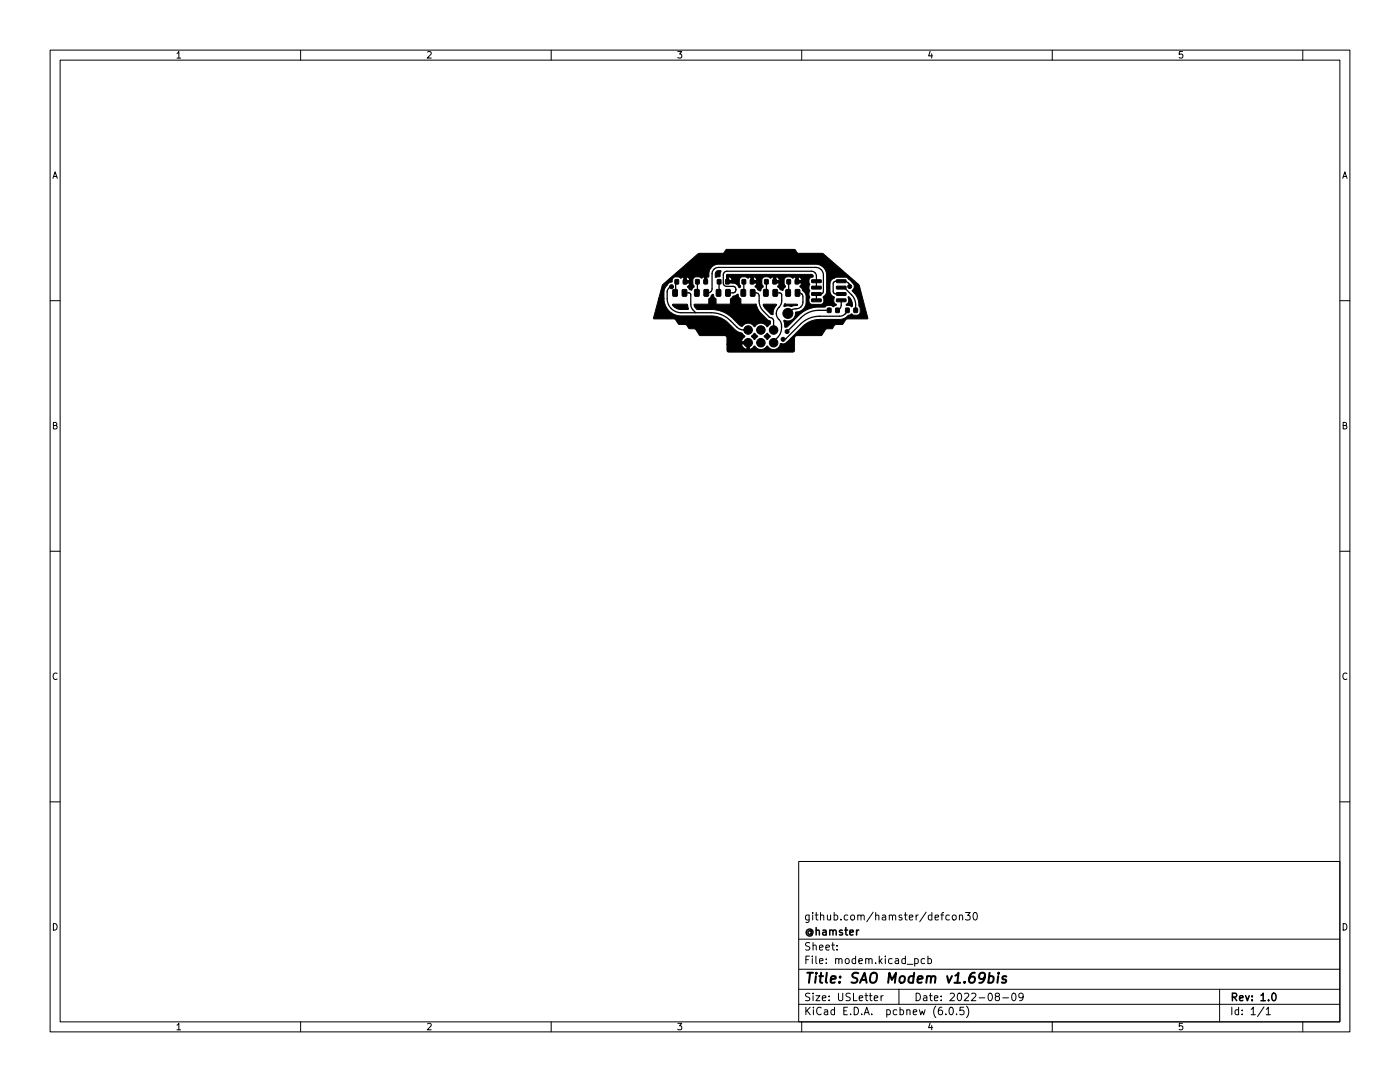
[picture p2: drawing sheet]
<svg xmlns="http://www.w3.org/2000/svg" width="279mm" height="216mm" viewBox="0 0 279 216" stroke-linecap="round" stroke-linejoin="round" font-family="sans-serif">
<g fill="none" stroke="#000" stroke-width=".2">
<path d="M10 10h259.4v195.9h-259.4zM12 12h255.4v191.9h-255.4zM60 10v2M110 10v2M160 10v2M210 10v2M260 10v2M10 60h2M267.4 60h2M10 110h2M267.4 110h2M10 160h2"/>
<path d="M267.4 160h2M159.4 171.9h108v32h-108zM159.4 197.4h108M159.4 193.4h108M159.4 187.4h108M167 189.4v.2M167 188.7v.1M174.5 199.2l.7-.2-.1-.3h-.4l-.2 .2v.7h.6M175.8 198.7v1M176.3 198.7l-.5 .3M179.4 197.4v3M182.5 191.4l.5-.1 .3 .3-.2 .6h-.6"/>
<path d="M182.5 191.3v1.5M184.5 191.4l-.4-.1-.3 .3 .2 .6h.5M185.2 191.4l.4-.1 .3 .3-.1 .6h-.6M185.2 190.8v1.5M189.5 182.6h-.5l-.2 .3 .1 .6h.6M190.2 182.6h.3l.3 .3v.4l-.3 .3-.3-.1-.2-.2zM191.5 182.7l.2-.1h.3l.1 1M191.5 182.6v1M192.7 182.1h.9l-.5 .5 .4 .2v.6l-.2 .2-.6-.2M194.4 182.2l.1-.1a.8 .8 0 0 1 .6 .7 .8 .8 0 0 1-.6 .8 1 1 0 0 1-.1-1.4zM198.9 198.8l-.3-.3 .1-.2 .2-.1h.4l.2 .3-.1 .2-.6 .2-.2 .2 .1 .4 .2 .2h.3l.3-.3v-.3l-.3-.3M200.1 199.1h1.2"/>
<path d="M202 198.3l.3-.1a.8 .8 0 0 1 .5 .7 .8 .8 0 0 1-.5 .8l-.3-.2-.1-.4zM204.2 198.8l-.3 .3h-.3l-.3-.3 .2-.6h.4l.2 .1a.99 .99 0 0 1-.3 1.4h-.3M243.4 197.4v6.5M60 203.9v2M110 203.9v2M159.4 200.4h108M160 203.9v2M188.8 202.3v.2M189.6 201h.2a.8 .8 0 0 1 .5 .7 .8 .8 0 0 1-.5 .8 1 1 0 0 1-.2-1.5zM190.9 202.3v.2M192.3 201h-.7l-.1 .7 .3-.2 .5 .1 .1 .2-.1 .5-.2 .2-.6-.2M192.9 200.8a1.72 1.72 0 0 1 0 2.2"/>
<path d="M210 203.9v2M252.3 200.9l-1.3 1.9M252.7 201.4l.4-.4v1.5M252.7 202.5h.8M260 203.9v2"/>
</g>
<path d="M254 198.2h.2a.8 .8 0 0 1 .5 .7 .8 .8 0 0 1-.5 .8 1 1 0 0 1-.2-1.5z" fill="none" stroke="#000" stroke-width=".3"/>
<path d="M197.4 194.9h.8l.1 .3-.1 .5a.66 .66 0 0 1-.9 .3M197.5 194.1l-.3 2M199.2 194.8l-.1 1.3M199.3 194.1v.2M200.8 194.9a.49 .49 0 0 0-.8 .3l.1 .1 .5 .1 .2 .3-.3 .4-.6-.1" fill="none" stroke="#000" stroke-width=".4"/>
<g fill="#000" stroke="#000" stroke-width=".2">
<path d="M134.3 57.8l.7-.1 .2 .2v1l-.1 .2h-.6l-.2-.1zM134.7 55.8h.7v.8h-.7zM136.2 57.8l.6-.1 .3 .2v1l-.2 .2h-.5l-.3-.1zM136.4 55.8h.7v.8h-.7zM138.7 57.8l.6-.1 .2 .2 .1 1-.2 .2h-.6l-.2-.1zM138.8 55.8h.7v.8h-.7zM140.5 55.8h.7v.8h-.7zM140.5 57.8l.7-.1 .2 .2v1l-.1 .2h-.6l-.2-.1zM143 57.8l.6-.1 .3 .2v1l-.2 .2h-.5l-.3-.1zM143.2 55.8h.7v.8h-.7zM143 54.2l.3-.2 .6 .1-.3 1.1-.8 .1v-.8zM144.8 55.8h.7v.8h-.7z"/>
<path d="M144.9 57.8l.6-.1 .2 .2 .1 1-.2 .2h-.6l-.2-.1zM138.6 60.7h2.9v-1.1l.8-.9 .3 .7 .3 .2v1.1h2.9v-1.1l.5-.5 1-.4a1.08 1.08 0 0 0 .6 1v1h3l.4 1 .4 .6 1.4 1.4 .7 .4-.1 .5-.5 .6-.2-.1a1.44 1.44 0 0 0-2.4 .1l-.1-.1a1.38 1.38 0 0 0-2.4 0l-.5-.2-2-1.9-1.1-.7-2.1-.5h-3.2l-.6-.6zM147.9 57.8l.7-.1 .2 .2v1l-.1 .2h-.6l-.2-.1zM148.1 55.8h.7v.8h-.7zM149.8 55.8h.6v.8h-.6zM149.8 57.8l.7-.1 .2 .2v1l-.1 .2h-.6l-.3-.1zM152.4 57.8l.7-.1 .2 .2v1l-.1 .2h-.6l-.2-.1zM152.6 55.8h.7v.8h-.7zM154.3 55.8h.6v.8h-.6zM154.3 57.8l.7-.1 .2 .2v1l-.1 .2h-.6l-.3-.1zM156.9 57.8l.6-.1 .3 .2v1l-.2 .2h-.6l-.2-.1zM157.1 55.8h.6v.8h-.6z"/>
<path d="M132.3 56.8l7.2-6.2 4.7-.1 .8-.7h13.5l.9 .7 4.9 .1 7.2 6.3 1.7 6.6-.1 .1-4.1 .1-.9 1-1.3 .1-.7 .8-1.3 .1-.9 1.3h-5l-.3 .4v2.4l-.3 .5h-12.8l-.4-.3v-1.3h2.9v.1a1.28 1.28 0 0 0 1.1 .9v-1.1l-4 .1v-1.4l-.4-.3h-5l-.9-1.3-1.3-.1-.7-.8-1.4-.1-.8-1-4.2-.1 1.1-4h1l.3 1.3 .7 1.1a3.5 3.5 0 0 0 2 1h6.5a4.8 4.8 0 0 1 3.4 1.5l1.4 1.4 1.3 .6 .6 .6-.7 1 1.5 .1 .1 1.5 .4-.1 .6-.6a1.41 1.41 0 0 0 2.4 .1h.2a1.42 1.42 0 0 0 1.5 .6 1.42 1.42 0 0 0 1.1-1.2 1.01 1.01 0 0 0 1.3-.3l4-3.8a4.8 4.8 0 0 1 2.5-.7h3.9a2.19 2.19 0 0 0 1.5-.5l.5-.3a.5 .5 0 0 1 .8-.1 .97 .97 0 0 0 1.4-.5v-.8l-.3-.4-.2-1.5-.4-.7-.7-.8v-.2a.9 .9 0 0 0 .2-1.3l-1.2-1.2-.3-.1h-1.8l-.9 .4-.4 .8-.1 1.6 .3 .7 .4 .4a.29 .29 0 0 1 .1 .5l.1 .6 .4 .5-.1 .1a.51 .51 0 0 1-.8 .1l-.8-.1-.6 .4h-1.2a5.7 5.7 0 0 0-4 1.6l-2.3 2.4-.5-.1-.2-1.2 .2-.1a1.58 1.58 0 0 0 2.2-1.6l.8-.2a1.97 1.97 0 0 0 1.3-1.7l-.1-1.7-.6-.7-.2-.5-.4-.3 .4-.7h-1.1l-.1-.2v-.4l1.2 .1a.69 .69 0 0 0-.6-.8l-.1 .7h-.5v-.7l-.2 .1a.41 .41 0 0 1-.8 0l-.7-.1-.5 .3-.1 .4v.9a.38 .38 0 0 1 .3 .4 .38 .38 0 0 1-.3 .3l-.3 .5-.4-.2-.6-.6 .3-.7-1.1-.1-.1-.5 1.2 .1a.69 .69 0 0 0-.6-.8v.7h-.6v-.7l-.2 .1a.41 .41 0 0 1-.7 0l-.8-.1-.4 .3-.2 .4 .1 .9a.38 .38 0 0 1 .2 .4 .38 .38 0 0 1-.3 .3l-.2 .6-.5-.2-.6-.7 .3-.7-1.1-.1-.1-.5 1.2 .1a.69 .69 0 0 0-.6-.8v.7h-.6v-.7l-.2 .1a.41 .41 0 0 1-.7 0l-.8-.1-.4 .3-.2 .4 .1 .9a.31 .31 0 0 1 .2 .3 .31 .31 0 0 1-.3 .3l-.3-.5-.5-.3-1.7-.2v-.5l1.1 .1a.69 .69 0 0 0-.6-.8l-.1 .7h-.4v-1l.1-.1h16.9l.3 .2v.2l-.6 .2-.2 .5 .1 .8-.1 .5 .1 .8-.1 .4 .1 .9-.1 .4v.6l.5 .4h1.8l.6-.4v-.6l-.1-.5 .4-.4 .3-.5v-3.4a2.18 2.18 0 0 0-.6-1.5h-.1a2.17 2.17 0 0 0-1.4-.7l-20 .1a1.92 1.92 0 0 0-1.4 1.6v.8h-.4l-.1 1.3-.4-.1v-1.1h-.3a.41 .41 0 0 1-.7 0l-.8-.1-.4 .3-.1 .4v.9a.38 .38 0 0 1 .2 .4 .38 .38 0 0 1-.3 .3l-.1 .2a.38 .38 0 0 1-.4 .1 .38 .38 0 0 1-.3-.3l-.2-.3 .4-.4v-.3h-1.1v-.5h1.1a.69 .69 0 0 0-.6-.7v.7h-.5v-.8l-.3 .1a.41 .41 0 0 1-.7 0l-.7-.1a.93 .93 0 0 0-.7 1.1l-.7 .2-.8 1.1-.1 2h-1zM158.7 55.8h.7v.8h-.7zM158.7 57.8l.7-.1 .2 .2 .1 1-.2 .2h-.6l-.2-.1zM162 58.4h1.8l.1 .5h-1.8zM162 57.1h1.8l.1 .5-1.8 .1zM162 55.9l1.8-.1 .1 .5-1.8 .1zM167 55.9l1.8-.1v.5l-1.8 .1zM167 57.1h1.8v.5l-1.8 .1zM167 58.4h1.8v.5h-1.8zM169.2 59.2l.3 .1a2.06 2.06 0 0 1 .6 1.5l-.1 .4-1.1-.3 .5-.7zM134.2 60.8h3l.2 .9-1.5 .1a2.14 2.14 0 0 1-1.5-.7zM150 67l.6-.5 .6 .6-.6 .6z"/>
<path d="M152.5 67l.6-.5 .6 .6-.6 .6zM152.3 60.7h2.6l.1 .1a2.44 2.44 0 0 0-.7 1.7l-.1 .3-.3-.1-1.3-1.2zM156.6 60.6l2.5 .1 .1 .1-1.3 .4-.7-.2-.7 .2-.1-.2zM162 59.7l1.8-.1 .1 .5-1.8 .1zM165.1 61.5h.7v.8h-.7zM166.8 61.5h.7v.8h-.7zM168.8 61.5h.7v.8h-.7zM167 59.7l1.8-.1v.5l-1.8 .1zM170.4 61.5h.7v.8h-.7z"/>
<circle cx="134" cy="57.2" r=".4"/>
<circle cx="169.6" cy="57.2" r=".4"/>
<circle cx="149.3" cy="68.4" r=".85"/>
<circle cx="149.3" cy="65.8" r=".85"/>
<circle cx="151.8" cy="68.4" r=".85"/>
<circle cx="151.8" cy="65.8" r=".85"/>
<circle cx="154.4" cy="68.4" r=".85"/>
<circle cx="154.4" cy="65.8" r=".85"/>
<circle cx="156.3" cy="67.7" r=".4"/>
<circle cx="157.1" cy="66.2" r=".4"/>
<circle cx="157.2" cy="62.5" r="1"/>
</g>
<g fill="none" stroke="#000" stroke-width=".25">
<path d="M134 57.2l-.3 .1-.5 .6v1.7a2.8 2.8 0 0 0 2.7 2.8h6a5.4 5.4 0 0 1 3.9 1.6l1.7 1.6 .6 .2 1.2 .1M134.8 56.2v2.1l-.1 .1M136.6 58.4h.1M136.6 58.4h.9l.3 .2 .1 2.5 .3 .6 .7 .7M139.2 56.2v2.1l-.1 .1M140.9 58.4h.4a.82 .82 0 0 0 .8-.8v-3a1.28 1.28 0 0 1 1.3-1.2h19.4a1.54 1.54 0 0 1 1.5 1.5v3.4l-.3 .3-1 .2-.1 1.1M143.5 56.2v2.1l-.1 .1M148.5 56.2l-.1 2.1-.1 .1M150.2 58.4h.8l.4 .3 .1 .3v1a2.97 2.97 0 0 0 .9 2.1l1.1 1.2 .5 .1 .3 .3 .1 2.2M152.9 56.2v2.1l-.1 .1M154.7 58.4h1l.3 .3v1.5l-.2 .7a1.95 1.95 0 0 0-.1 3.2 2.99 2.99 0 0 1-.5 3.2l-.8 .8v.3M157.4 56.2v2.1l-.1 .1"/>
<path d="M159.2 58.4l.5 .1 .3 .2M160 58.7h.1M160 58.7l.2 .4v1.2a1.51 1.51 0 0 1-1.8 1.4l-.5 .2-.7 .6M162.9 57.4v-2.3a1 1 0 0 0-1-1h-16.8a.73 .73 0 0 0-.8 .8v1.6a.67 .67 0 0 0 .7 .6l1.4 .1 .5 .4a.66 .66 0 0 1-.4 .8h-1.2M167.9 57.4l.7 .1 1.4 1.4a2.73 2.73 0 0 1 .8 1.9v1.1M167.9 59.9l-.1 1.3-.7 .7M169.6 57.2l-.1-.6-.8-.4-1.9-.1-.3 .1-.2 .4 .1 1.8 .3 .2 1.2 .1M165.5 61.9h-2.1a5 5 0 0 0-3.5 1.5l-2.8 2.8M169.1 61.9v.3l-.5 .5-.8 .4h-4.2a5.4 5.4 0 0 0-3.9 1.6l-2.9 2.9-.5 .1"/>
</g>
<text font-size="2.8" x="160.4" y="196.2">Title: SAO Modem v1.69bis</text>
<g font-size="2.1">
<text x="160.4" y="183.6">github.com/hamster/defcon30</text>
<text x="160.4" y="189.7">Sheet:</text>
<text x="160.4" y="186.7">@hamster</text>
<text x="160.4" y="192.4">File: modem.kicad_pcb</text>
<text x="160.4" y="202.5">KiCad E.D.A. pcbnew (6.0.5)</text>
<text x="160.4" y="199.7">Size: USLetter</text>
<text x="182.4" y="199.7">Date: 2022-08-09</text>
<text x="245.4" y="199.7">Rev: 1.0</text>
<text x="245.4" y="202.5">Id: 1/1</text>
</g>
<g font-size="1.8">
<text x="35" y="11.6">1</text>
<text x="85" y="11.6">2</text>
<text x="135" y="11.6">3</text>
<text x="185" y="11.6">4</text>
<text x="235" y="11.6">5</text>
<text x="10.3" y="35.6">A</text>
<text x="267.7" y="35.6">A</text>
<text x="10.3" y="85.7">B</text>
<text x="267.7" y="85.7">B</text>
<text x="10.3" y="135.6">C</text>
<text x="267.7" y="135.6">C</text>
<text x="10.3" y="185.7">D</text>
<text x="267.7" y="185.7">D</text>
<text x="35" y="205.6">1</text>
<text x="85" y="205.6">2</text>
<text x="135" y="205.6">3</text>
<text x="185" y="205.6">4</text>
<text x="235" y="205.6">5</text>
</g>
</svg>
